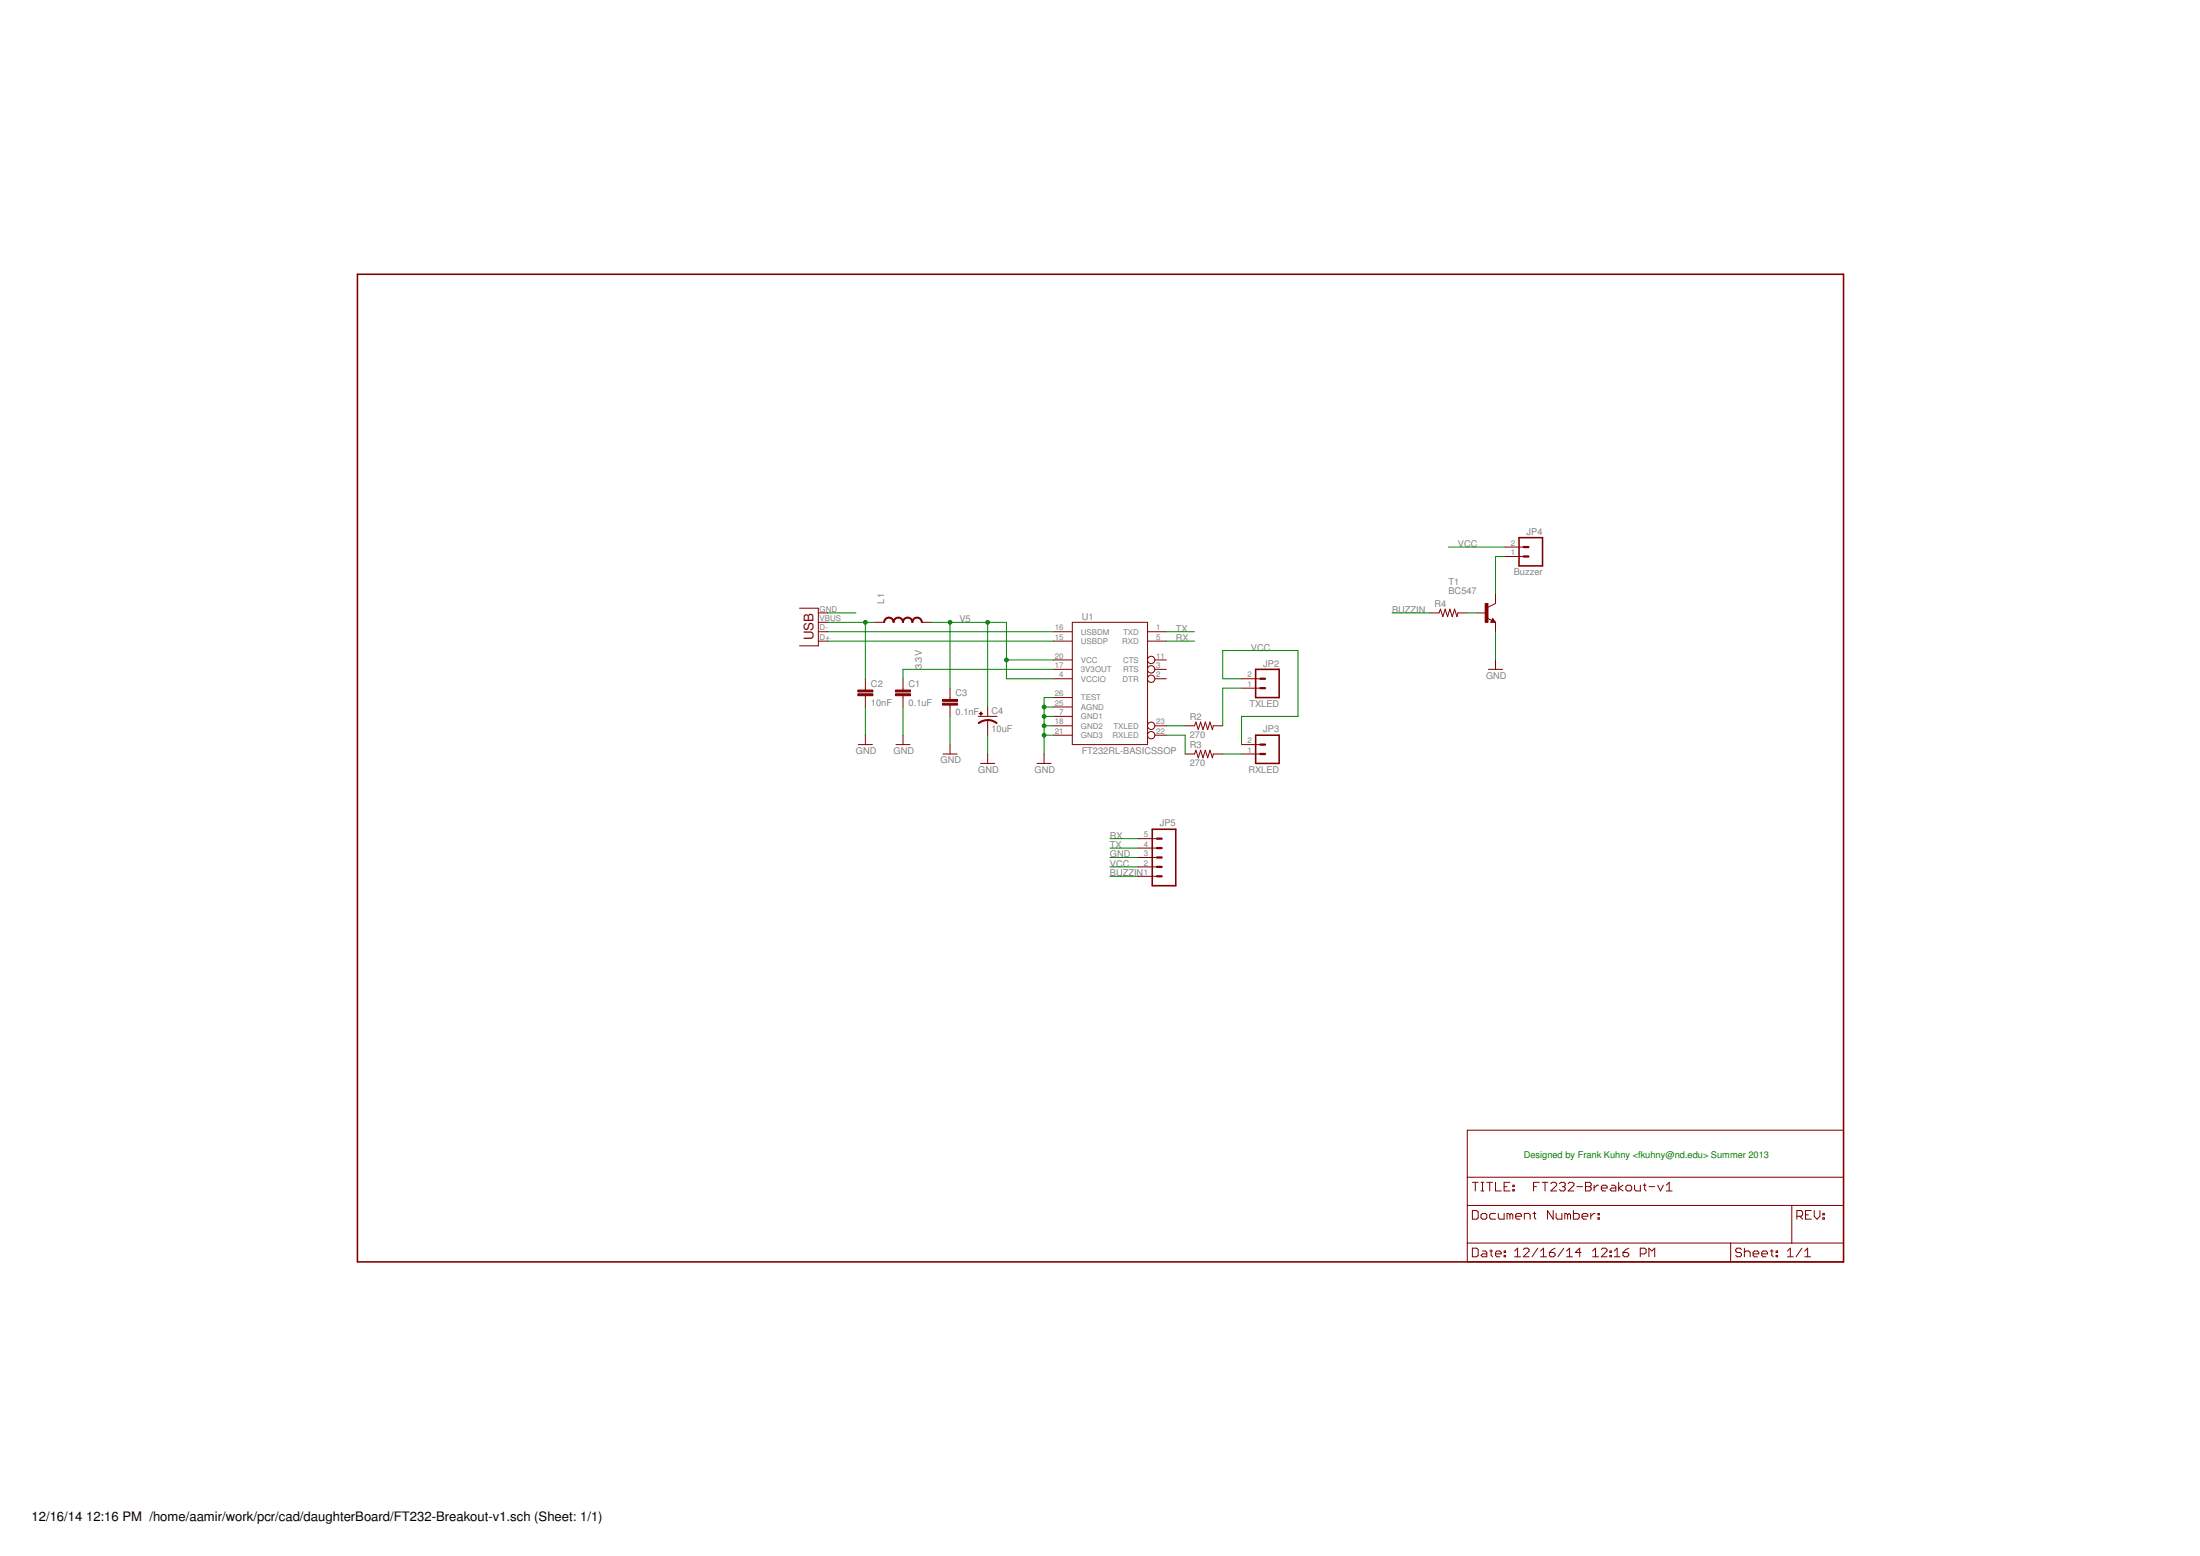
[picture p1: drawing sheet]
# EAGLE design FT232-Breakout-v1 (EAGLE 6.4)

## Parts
C1  0.1uF  .22UF-CER  [0402-CAP]
C2  10nF  .22UF-CER  [0402-CAP]
C3  0.1nF  .22UF-CER  [0402-CAP]
C4  10uF  10UF-TANT  [EIA3216]
JP1  USB-B  USBPTH  [USB-B-PTH]
JP2  TXLED  M02LOCK  [1X02_LOCK]
JP3  RXLED  M02LOCK  [1X02_LOCK]
JP4  Buzzer  M02LOCK  [1X02_LOCK]
JP5  M05LOCK  [1X05_LOCK]
L1  INDUCTOR0603  [0603]
R2  270  RESISTORPTH-1/2W  [AXIAL-0.5]
R3  270  RESISTORPTH-1/2W  [AXIAL-0.5]
R4  RESISTORPTH-1/2W  [AXIAL-0.5]
T1  BC547  [TO92]
U1  FT232RL-BASICSSOP  [SSOP28DB]

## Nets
3.3V: C1.1 U1.17(3V3OUT)
BUZZIN: JP5.1 R4.P$1
GND: C1.2 C2.2 C3.2 C4.C(-) JP1.GND JP5.3 T1.1(E) U1.7(GND1) U1.18(GND2) U1.21(GND3) U1.25(AGND) U1.26(TEST)
N$1: C2.1 JP1.VBUS L1.1
N$2: R4.P$2 T1.2(B)
N$3: JP3.1 R3.P$2
N$4: JP1.D- U1.16(USBDM)
N$5: JP1.D+ U1.15(USBDP)
N$6: JP4.1 T1.3(C)
N$7: R3.P$1 U1.22(RXLED)
N$8: R2.P$1 U1.23(TXLED)
N$9: JP2.1 R2.P$2
RX: JP5.5 U1.5(RXD)
TX: JP5.4 U1.1(TXD)
V5: C3.1 C4.A(+) L1.2 U1.4(VCCIO) U1.20(VCC)
VCC: JP2.2 JP3.2 JP4.2 JP5.2
Unconnected: U1.2(DTR) U1.3(RTS) U1.11(CTS)

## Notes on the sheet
- Designed by Frank Kuhny <fkuhny@nd.edu> Summer 2013

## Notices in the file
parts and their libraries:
SparkFun-DigitalIC: Licensing: CC v3.0 Share-Alike You are welcome to use this library for commercial purposes.
